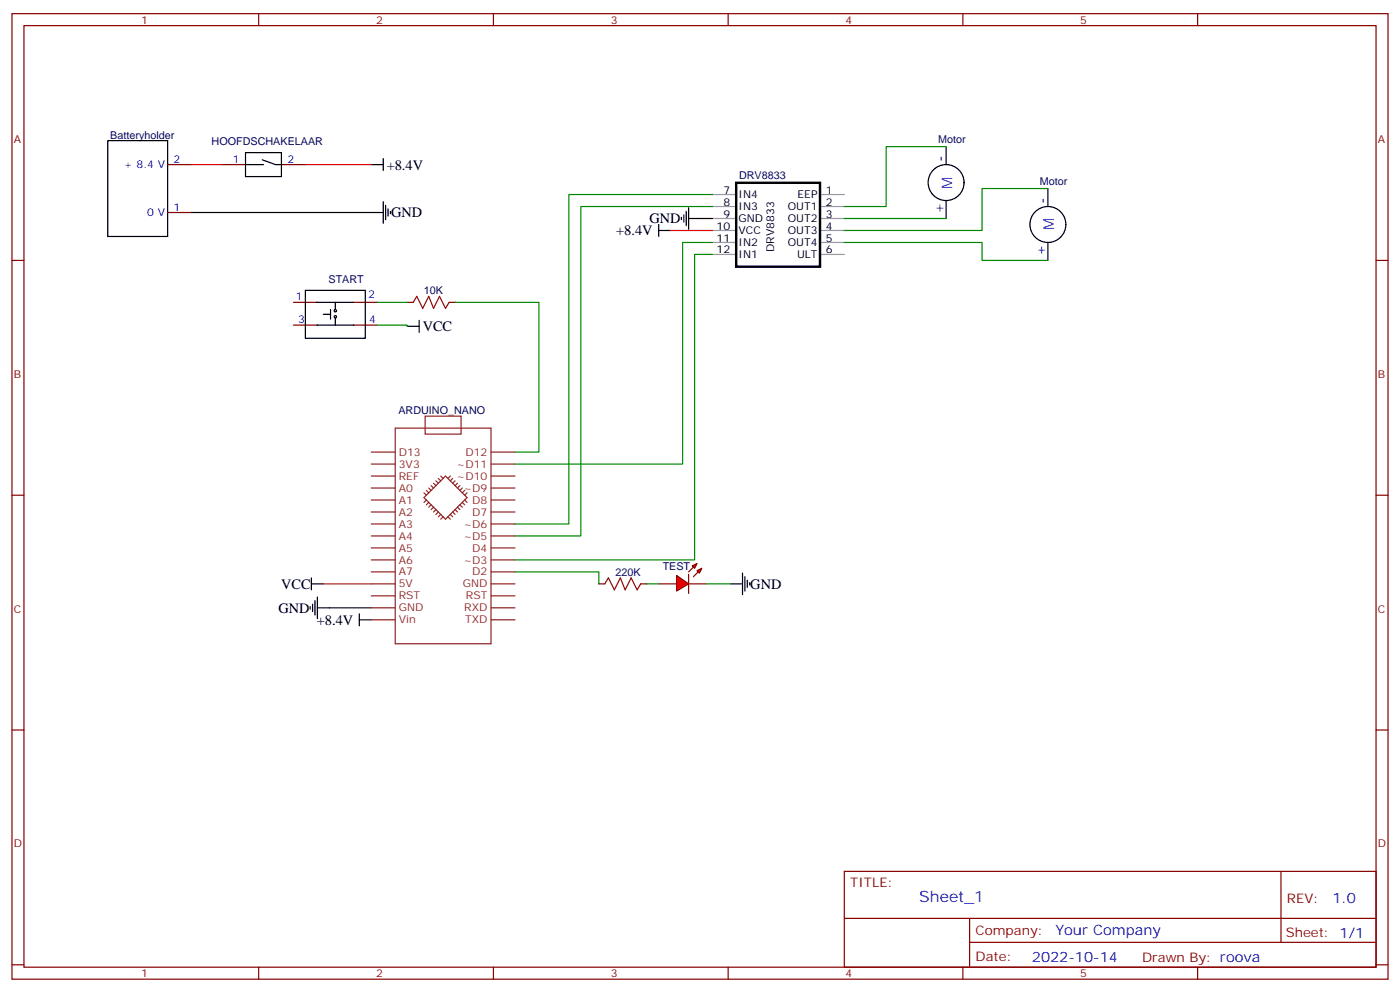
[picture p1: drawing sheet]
<svg xmlns="http://www.w3.org/2000/svg" width="412mm" height="292mm" viewBox="0 0 412 292" stroke-linecap="round" stroke-linejoin="round" font-family="sans-serif">
<g fill="none" stroke="#870000" stroke-width=".35">
<path d="M3.5 4h405.4v284.4h-405.4zM7.1 7.5h398.2v277.3h-398.2zM76.2 4v3.5M145.3 4v3.5M214.5 4v3.5M283.6 4v3.5M352.8 4v3.5M49.4 48.5h7M65.3 48.5h7M82.9 48.5h7.1M3.5 76.7h3.6M49.4 62.6h7"/>
<path d="M405.3 76.7h3.6M86.4 89h7.1M86.4 95.7h7.1M104.1 89h7M104.1 95.7h7M119.9 89h1.8M132.3 89h1.8M3.5 145.8h3.6M405.3 145.8h3.6M3.5 215h3.6M405.3 215h3.6M248.7 256.6h156.6v28.2h-156.6z"/>
<path d="M377.3 256.6v20.9M248.7 270.5h156.5M285.6 277.5h119.6M285.6 270.5v14.1M3.5 284.1h3.6M76.2 284.8v3.6M145.3 284.8v3.6M214.5 284.8v3.6M283.6 284.8v3.6M352.8 284.8v3.6M405.3 284.1h3.6"/>
</g>
<path d="M209.9 57.3h7.1M241.7 57.3h7M209.9 74.9h7.1M209.9 71.4h7.1M209.9 67.9h7.1M209.9 64.3h7.1M209.9 60.8h7.1M241.7 74.9h7M241.7 71.4h7M241.7 67.9h7M241.7 64.3h7M241.7 60.8h7" fill="none" stroke="#999" stroke-width=".35"/>
<path d="M216.9 53.8h24.6v24.7h-24.6z" fill="none" stroke="#000" stroke-width=".71"/>
<g fill="none" stroke="#000" stroke-width=".35">
<path d="M31.7 41.4h17.7v28.2h-17.7zM72.3 48.5h5.3M72.3 44.9h10.6v7.1h-10.6zM77.3 47.1l3.8 1.4h1.8M109.4 48.5h3.5M112.9 46.7v3.5M112.9 59.4v6.4M278.7 43.2v5.3M278.7 59.1v5.2M308.7 55.5v5.3M56.4 62.6h56.5M113.6 60.5v4.2"/>
<path d="M114.3 61.5v2.1M115 62.2v.7M194 67.9h3.6M194 66.1v3.5M200.7 64v.7M201.4 63.3v2.1M202.1 62.2v4.3M202.8 64.3h7.1M202.8 61.2v6.3M308.7 71.4v5.3M90 85.5h17.6v14.1h-17.6zM93.1 89h11"/>
<path d="M93.3 95.7h10.9M95.2 92.6h2.2M97.4 91.2v2.8M98.8 89v2.2M98.8 93.6v2.1M119.9 96.1h3.6M123.5 94.3v3.6M91.4 178.6v.8M91.7 171.9h3.5M91.7 170.2v3.5M92.1 177.9v2.2M92.8 176.9v4.2"/>
<path d="M93.5 179h15.9M93.5 175.8v6.4M105.8 182.5h3.6M105.8 180.8v3.5"/>
<circle cx="278.7" cy="53.8" r="5.3"/>
<circle cx="308.7" cy="66.1" r="5.3"/>
<circle cx="98.8" cy="93.3" r=".35"/>
<circle cx="98.8" cy="91.5" r=".35"/>
</g>
<path d="M56.4 48.5h8.9M90 48.5h19.4M197.6 67.9h12.3M95.2 171.9h14.2" fill="none" stroke="#f00" stroke-width=".35"/>
<g fill="none" stroke="#8c2424" stroke-width=".35">
<path d="M109.4 136.7h7M109.4 133.1h7M116.4 126.1h28.2v63.5h-28.2zM125.2 122.6h10.6v5.2h-10.6zM144.6 136.7h7.1M144.6 133.1h7.1M109.4 140.2h7M109.4 143.7h7M109.4 147.2h7M109.4 150.8h7M109.4 154.3h7M109.4 157.8h7"/>
<path d="M124.9 146.5l6.3-6.3 6.4 6.3-6.4 6.4zM124.9 145.1l.7 .7M125.6 144.4l.7 .7M125.6 147.2l-.7 .8M126.3 143.7l.7 .7M126.3 148l-.7 .7M127 143l.7 .7M127 148.7l-.7 .7M127.7 142.3l.7 .7M127.7 149.4l-.7 .7M128.4 141.6l.7 .7M128.4 150.1l-.7 .7"/>
<path d="M129.1 140.9l.7 .7M129.1 150.8l-.7 .7M129.8 140.2l.7 .7M129.8 151.5l-.7 .7M130.5 152.2l-.7 .7M131.9 152.2l.7 .7M132.6 151.5l.7 .7M132.6 140.2l-.7 .7M133.3 150.8l.8 .7M133.3 140.9l-.7 .7M134.1 141.6l-.8 .7M134.1 150.1l.7 .7"/>
<path d="M134.8 149.4l.7 .7M134.8 142.3l-.7 .7M135.5 143l-.7 .7M135.5 148.7l.7 .7M136.2 148l.7 .7M136.2 143.7l-.7 .7M136.9 147.2l.7 .8M136.9 144.4l-.7 .7M137.6 145.1l-.7 .7M144.6 140.2h7.1M144.6 143.7h7.1M144.6 147.2h7.1"/>
<path d="M144.6 150.8h7.1M144.6 154.3h7.1M144.6 157.8h7.1M109.4 161.4h7M109.4 164.9h7M109.4 168.4h7M109.4 171.9h7M109.4 175.5h7M109.4 179h7M144.6 161.4h7.1M144.6 164.9h7.1M144.6 168.4h7.1"/>
<path d="M144.6 171.9h7.1M144.6 175.5h7.1M144.6 179h7.1M109.4 182.5h7M144.6 182.5h7.1"/>
</g>
<path d="M209.9 57.3h-42.3v97h-15.9M278.7 43.2h-17.6v17.6h-12.4M308.7 55.5h-19.4v12.4h-40.6M209.9 60.8h-38.8v97h-19.4M209.9 71.4h-8.8v65.3h-49.4M209.9 74.9h-5.3v90h-52.9M248.7 64.3h30M248.7 71.4h40.6v5.3h19.4M111.1 95.7h8.8v.4M111.1 89h8.8M134.1 89h24.6v44.1h-7" fill="none" stroke="#008700" stroke-width=".35"/>
<path d="M121.7 89l1.1-1.7 1.7 3.5 1.8-3.5 1.4 3.5 1.8-3.5 1.7 3.5 1.1-1.8" fill="none" stroke="#a10000" stroke-width=".35"/>
<g fill="#f00" stroke="#870000" stroke-width=".35">
<path d="M199.3 169.5l3.5 2.4-3.5 2.2z"/>
<path d="M202.8 169.1v5.7z"/>
</g>
<g fill="#870000" stroke="#870000" stroke-width=".35">
<path d="M202.8 168.4l1.5-1.4z"/>
<path d="M204.3 169.8l1.4-1.4z"/>
</g>
<g fill="#f00" stroke="#870000" stroke-width=".35">
<path d="M203.9 166.7l1.4-.8-.7 1.5z"/>
<path d="M205.3 168.1l1.4-.7-.7 1.4z"/>
</g>
<path d="M176.4 171.9h1.8M188.7 171.9h1.8M194 171.9h5.3M202.8 171.9h5.3" fill="none" stroke="#870000" stroke-width=".35"/>
<path d="M178.2 171.9l1-1.7 1.8 3.5 1.7-3.5 1.4 3.5 1.8-3.5 1.8 3.5 1-1.8" fill="none" stroke="#a10000" stroke-width=".35"/>
<path d="M151.7 168.4h24.7v3.5M190.5 171.9h3.5M208.1 171.9h7.1" fill="none" stroke="#008700" stroke-width=".35"/>
<path d="M215.2 171.9h3.5M218.7 168.8v6.3M219.4 169.8v4.3M220.1 170.9v2.1M220.8 171.6v.7" fill="none" stroke="#000" stroke-width=".35"/>
<text font-size="4.6" fill="#00f" x="270.8" y="265.6">Sheet_1</text>
<g font-size="4.2" fill="#00f">
<text x="278.3" y="47.8" transform="rotate(-90 278.3 47.8)">-</text>
<text x="280.5" y="55.5" transform="rotate(-90 280.5 55.5)">M</text>
<text x="278" y="62.9" transform="rotate(-90 278 62.9)">+</text>
<text x="308.3" y="60.1" transform="rotate(-90 308.3 60.1)">-</text>
<text x="310.4" y="67.9" transform="rotate(-90 310.4 67.9)">M</text>
<text x="308" y="75.3" transform="rotate(-90 308 75.3)">+</text>
<text x="392.5" y="265.9">1.0</text>
<text x="310.9" y="275.4">Your Company</text>
<text x="304" y="283.2">2022-10-14</text>
</g>
<g font-size="4.2">
<text x="113.9" y="50">+8.4V</text>
<text x="115.2" y="64">GND</text>
<text x="191.3" y="65.8">GND</text>
<text x="181.5" y="69.3">+8.4V</text>
<text x="124.5" y="97.6">VCC</text>
<text x="82.8" y="173.4">VCC</text>
<text x="221" y="173.4">GND</text>
<text x="82" y="180.4">GND</text>
<text x="93.3" y="183.9">+8.4V</text>
</g>
<g font-size="3.9" fill="#800">
<text x="250.5" y="261.2">TITLE:</text>
<text x="379.1" y="265.9">REV:</text>
<text x="287.4" y="275.4">Company:</text>
<text x="378.7" y="276">Sheet: 1/1</text>
<text x="287.4" y="283.1">Date:</text>
<text x="336.4" y="283.2">Drawn By: roova</text>
</g>
<g font-size="3.2" fill="#800">
<text x="41.6" y="7">1</text>
<text x="110.8" y="7">2</text>
<text x="179.9" y="7">3</text>
<text x="249.1" y="7">4</text>
<text x="318.2" y="7">5</text>
<text x="4.1" y="42.1">A</text>
<text x="405.9" y="42.1">A</text>
<text x="4.1" y="111.3">B</text>
<text x="405.9" y="111.3">B</text>
<text x="4.1" y="180.4">C</text>
<text x="405.9" y="180.4">C</text>
<text x="4.1" y="249.6">D</text>
<text x="405.9" y="249.6">D</text>
<text x="41.6" y="287.8">1</text>
<text x="110.8" y="287.8">2</text>
<text x="179.9" y="287.8">3</text>
<text x="249.1" y="287.8">4</text>
<text x="318.2" y="287.8">5</text>
</g>
<g font-size="3.2" fill="#000080">
<text x="32.5" y="40.9">Batteryholder</text>
<text x="62.3" y="42.6">HOOFDSCHAKELAAR</text>
<text x="276.3" y="42.1">Motor</text>
<text x="217.7" y="52.8">DRV8833</text>
<text x="306.3" y="54.5">Motor</text>
<text x="96.8" y="83.2">START</text>
<text x="124.9" y="86.7">10K</text>
<text x="117.4" y="122">ARDUINO_NANO</text>
<text x="195.2" y="167.9">TEST</text>
<text x="181.3" y="169.6">220K</text>
</g>
<g font-size="3.2" fill="#00f">
<text x="36.5" y="49.5">+ 8.4 V</text>
<text x="51.2" y="48.1">2</text>
<text x="68.5" y="48.1">1</text>
<text x="84.7" y="48.1">2</text>
<text x="43.4" y="63.6">0 V</text>
<text x="51.2" y="62.2">1</text>
<text x="87.1" y="88.3">1</text>
<text x="108.4" y="87.6">2</text>
<text x="87.8" y="95">3</text>
<text x="108.8" y="95">4</text>
</g>
<g font-size="3.2">
<text x="213.1" y="57">7</text>
<text x="217.6" y="58.4">IN4</text>
<text x="234.9" y="58.4">EEP</text>
<text x="243.3" y="57">1</text>
<text x="213.1" y="64.1">9</text>
<text x="213.1" y="60.5">8</text>
<text x="217.6" y="65.5">GND</text>
<text x="217.6" y="62">IN3</text>
<text x="232.1" y="65.5">OUT2</text>
<text x="232.1" y="62">OUT1</text>
<text x="243.3" y="64.1">3</text>
<text x="243.3" y="60.5">2</text>
<text x="211.1" y="71.1">11</text>
<text x="211.1" y="67.6">10</text>
<text x="217.6" y="69">VCC</text>
<text x="232.1" y="69">OUT3</text>
<text x="243.3" y="71.1">5</text>
<text x="243.3" y="67.6">4</text>
<text x="211.1" y="74.7">12</text>
<text x="217.6" y="76.1">IN1</text>
<text x="217.6" y="72.5">IN2</text>
<text x="228" y="74.3" transform="rotate(-90 228 74.3)">DRV8833</text>
<text x="232.1" y="72.5">OUT4</text>
<text x="234.8" y="76.1">ULT</text>
<text x="243.3" y="74.7">6</text>
</g>
<g font-size="3.2" fill="#8d2323">
<text x="117.5" y="137.7">3V3</text>
<text x="117.5" y="134.2">D13</text>
<text x="134.5" y="137.7">~D11</text>
<text x="137.1" y="134.2">D12</text>
<text x="117.5" y="141.3">REF</text>
<text x="134.5" y="141.3">~D10</text>
<text x="117.5" y="148.3">A1</text>
<text x="117.5" y="144.8">A0</text>
<text x="136.5" y="144.8">~D9</text>
<text x="139.1" y="148.3">D8</text>
<text x="117.5" y="155.4">A3</text>
<text x="117.5" y="151.8">A2</text>
<text x="136.5" y="155.4">~D6</text>
<text x="139.1" y="151.8">D7</text>
<text x="117.5" y="158.9">A4</text>
<text x="136.5" y="158.9">~D5</text>
<text x="117.5" y="165.9">A6</text>
<text x="117.5" y="162.4">A5</text>
<text x="136.5" y="165.9">~D3</text>
<text x="139.1" y="162.4">D4</text>
<text x="117.5" y="173">5V</text>
<text x="117.5" y="169.5">A7</text>
<text x="136.3" y="173">GND</text>
<text x="139.1" y="169.5">D2</text>
<text x="117.5" y="176.5">RST</text>
<text x="137.2" y="176.5">RST</text>
<text x="117.5" y="183.6">Vin</text>
<text x="117.5" y="180.1">GND</text>
<text x="136.8" y="180.1">RXD</text>
<text x="137" y="183.6">TXD</text>
</g>
</svg>
